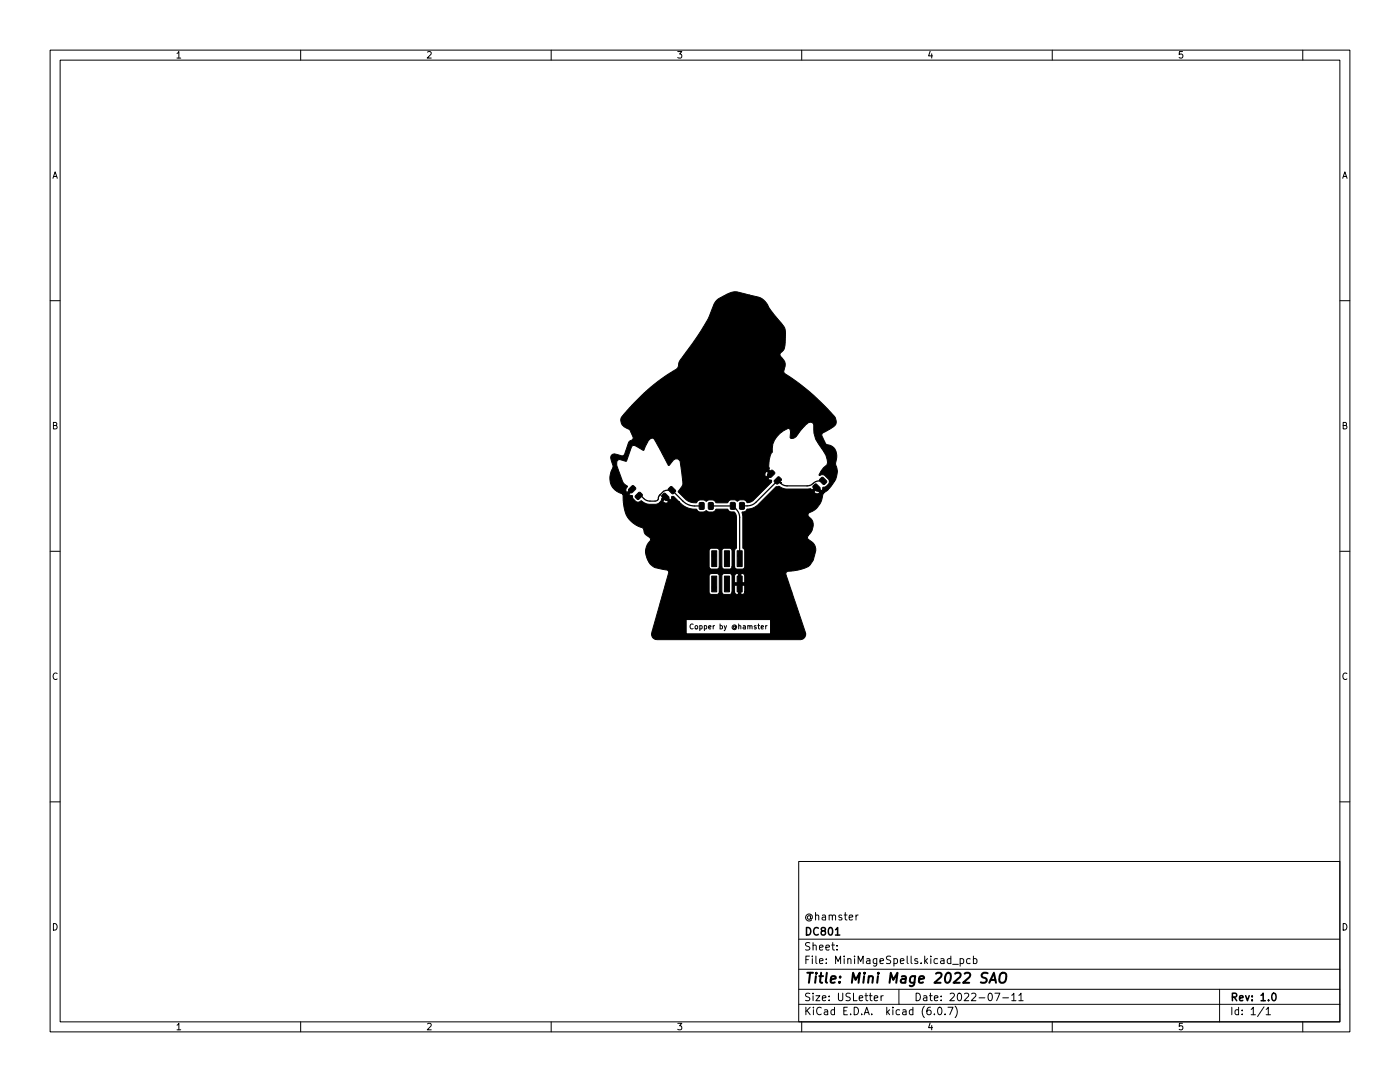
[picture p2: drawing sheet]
<svg xmlns="http://www.w3.org/2000/svg" width="279mm" height="216mm" viewBox="0 0 279 216" stroke-linecap="round" stroke-linejoin="round" font-family="sans-serif">
<g fill="none" stroke="#000" stroke-width=".2">
<path d="M10 10h259.4v195.9h-259.4zM12 12h255.4v191.9h-255.4zM60 10v2M110 10v2M160 10v2M210 10v2M260 10v2M10 60h2M267.4 60h2M10 110h2M267.4 110h2M138.3 124.6a.44 .44 0 0 0-.6 .4 .44 .44 0 0 0 .6 .4"/>
<path d="M153.1 124.8l-.3 .2M10 160h2M267.4 160h2M159.4 171.9h108v32h-108zM159.4 197.4h108M159.4 193.4h108M159.4 187.4h108M167 189.4v.2M167 188.7v.1M170.8 182.6v1M171.3 182.6l-.5 .3M174.5 199.2l.7-.2-.1-.3h-.4l-.2 .2v.7h.6"/>
<path d="M175.8 198.7v1M176.3 198.7l-.5 .3M179.4 197.4v3M190.1 192.4h1.2M191.6 191.4l.4-.1 .3 .3-.1 .6h-.6M191.6 191.3v1.5M193.6 191.4l-.4-.1-.3 .3 .1 .6h.6M194.3 191.4l.4-.1 .3 .3-.2 .6h-.5M194.3 190.8v1.5M198.5 198.2h1l-.6 1.5M200.1 199.1h1.2M201.9 198.6l.4-.4v1.5"/>
<path d="M201.9 199.7h.9M203.3 198.6l.5-.4v1.5M203.3 199.7h.9M243.4 197.4v6.5M60 203.9v2M110 203.9v2M159.4 200.4h108M160 203.9v2M186.5 202.3v.2M187.3 201h.2a.8 .8 0 0 1 .5 .7 .8 .8 0 0 1-.5 .8 1 1 0 0 1-.2-1.5zM188.6 202.3v.2M189.2 201h1l-.7 1.5"/>
<path d="M190.6 200.8a1.72 1.72 0 0 1 0 2.2M210 203.9v2M252.3 200.9l-1.3 1.9M252.7 201.4l.4-.4v1.5M252.7 202.5h.8M260 203.9v2"/>
</g>
<path d="M166.7 186.6h.9M254 198.2h.2a.8 .8 0 0 1 .5 .7 .8 .8 0 0 1-.5 .8 1 1 0 0 1-.2-1.5z" fill="none" stroke="#000" stroke-width=".3"/>
<path d="M197.1 194.2a.85 .85 0 0 0-1.1 .1 .45 .45 0 0 0 .2 .8l.6 .1a.51 .51 0 0 1 .1 .6 .51 .51 0 0 1-.4 .3l-.8-.1M197.4 196.1l1-2 .4 2M197.7 195.5h.9M199.6 194.4a.69 .69 0 0 1 1.2 0 1.47 1.47 0 0 1-.6 1.7l-.6-.1a1.5 1.5 0 0 1 0-1.6z" fill="none" stroke="#000" stroke-width=".4"/>
<g fill="#000" stroke="#000" stroke-width=".2">
<path d="M143 59.9l2.3-1.3 1.4-.4 5.1 1.3a3.5 3.5 0 0 1 1.5 1.6l.9 1.3 2.1 2.5 .4 .9-.1 3.5-.2 .5-.6 .6-.1 .3 1 1.7v.6l-.3 1.1 .1 .3 2.9 2 2.7 2.2 2.8 2.7 1.8 2.1 .2 .8-.2 .6-.9 .7-1.6 .9-.2 .4 .8 1.8 1.4 .6 .4 .4 .3 .6 .1 1-.2 1.3 .3 1.6-.2 1.3-.3 .6h-1.1l-.2-.4-.8-.8-.3-.1-.6 .2-.1-.1 .9-1.5 .7-.6 .1-.5-.4-1.4-2-3.2-.4-1.2v-1.7l-.2-.3-.4-.2-.4 .1-1.5 1.4-.5 .8a1.59 1.59 0 0 1-1.5 1l-.2-.2v-1.5l-.2-.3h-.2a5.4 5.4 0 0 0-2.7 2.3 3.8 3.8 0 0 0-.5 2.4v.1a3.7 3.7 0 0 0-.6 3.1l-.1 .3 .8 .8h-.7l-.5-.5-.2 .2a.74 .74 0 0 0 .1 1l.6-.7h.7l-1 1.1 .7 .2 .1 .4-3.6 3.6-1 .5h-.3l-.3-.4-.4-.2h-.7l-.6 .3-.4-.3h-.9l-.7 .6h-2.2l-.3-.4-.4-.1h-.8l-.5 .2-.4-.2h-.9l-.3 .1-.3 .4h-1l-1-.6-1.6-1.5 .7-1.1a1.38 1.38 0 0 0 .1-1.3l-.5-3.8-.5-.4a.98 .98 0 0 0-1.1 .6l-.6 .7-.1-.1-2.8-5.1-.3-.3-.4 .1-.5 .4-.9 1.9-1.6-.8-.6-.1-.3 .4-1 2.7-1.5-.3-.4 .4v.8l1.2 3.3 .9 .9a.78 .78 0 0 0-.1 1.2l1-1h.1l.2 .4-.9 1 .7 .2 .1 .6 .6 .6a1.13 1.13 0 0 0 1.2-.2v.1a2.42 2.42 0 0 0 1.6 .6h1.2l.5-.2 .5-.4 .2-.5 .6-.7 1.1 1 .2-.7 .4-.1 1.2 1.2h-2.2l-.6-.7-.5 .5 .1 .2a.74 .74 0 0 0 1 0h2.2l.8 .7 .9 .5 1.7 .2 .6 .6 1-.1a.37 .37 0 0 1 .4-.2 .37 .37 0 0 1 .3 .2l1 .1 .7-.6h2.2l.5 .5 .9 .1 .3 .4 .1 .7v6l-.4 .6v3.2h-.5v-3.2l-.2-.4-.3-.1h-1.1l-.4 .3v3.4h-.6v-3.4l-.4-.3h-1.1l-.3 .1-.2 .4 .1 3.4 .3 .3h1.2l.3-.2 .1-.3h.6l.4 .5h1.1l.3-.2 .2-.3h.5l.4 .5h1.2l.4-.5v-3.2l-.4-.6 .1-6-.2-1.1 .7-.2 .3-.4 .9-.2 .9-.4 4-3.9h.3a.6 .6 0 0 1 .8 .2l1.1 .3 4.7-.1 .3 .3 .9-.8 1 1 .2-.7 .7-.3 .5-.5 .1-.5h1.1l-1.3 1.7-.8 .6h-.9l-.7-.7-.5 .6 .2 .1a.74 .74 0 0 0 1 0h.9l-.3 .4-.3 1.4-1 1.4-1.6 1v.4l.4 .4a1.62 1.62 0 0 1 .6 1.3l-.2 1.2-.9 1.4 .1 .4 1.1 .9 .4 .8v.6l-.5 1.9-.7 1-.6 .4-1.4 .5-2.6 .4-.2 .5 .6 1.7h-8.8v-1.5l-.4-.4-.3 .1v1.8h-.5v-1.9l-.5 .1-.3 .3v1.5h10.8l.6 1.8h-9.4v-1.3h-.7v1.8h-.5v-1.8h-.8v1.3h-.5l-.1-3.4-.3-.3h-1.2l-.4 .4v3.3h-.6v-3.4l-.4-.3h-1.1l-.3 .2-.2 .3v3.3l.4 .4h1.2l.4-.5h.6l.1 .4 .3 .1h1.2l.4-.5h.5l.1 .4 .3 .1h1.2l.3-.1 .1-.4h9.4l2.8 8.4h-7v-2.9h-16.9v2.9h23.9v.1a1.08 1.08 0 0 1-1.1 1h-29a1.08 1.08 0 0 1-.6-1.3l3.4-12.1-.4-.4-2.4-.5a3.4 3.4 0 0 1-1.8-2.7l-.1-.7 .2-.7 .8-1.3v-.4l-1.1-1-.4-1.1-1.6-.8-1.4-1.3-.4-.8-.3-1-.3-2.8-1.5-.9-.8-1-.2-.7-.1-1 .7-2.1-.5-1.5a.73 .73 0 0 1 .8-.9l1.4 .4 .4-.2 1-2.6 .7-.5 .2-.3-.7-1.6-1.1-.6-.5-.6-.2-.8 .2-.7 2.4-2.7 2.7-2.6 2.8-2.2 3.2-2.1 .4-1.5 3.4-4.6 2.1-3.4 1.4-3.2zM126.1 97h.4l.4 .5-.9 .9-.6-.6zM127.5 98.3h.3l.4 .5-.9 .9-.6-.6zM132.1 98.8l.4-.4h.2l.7 .7 .1 .3-.4 .4-.3 .1-.7-.7zM133.4 97.5l.5-.4h.1l.8 .7v.3l-.4 .4h-.2l-.8-.7zM153.9 93.9h.3l.4 .5-.8 .9-.6-.6zM155.2 95.2h.4l.4 .5-.9 .9-.6-.6zM162.3 97l.4-.4h.2l.7 .7 .1 .2-.4 .5h-.3l-.7-.7zM163.6 95.6l.4-.4h.2l.7 .7 .1 .3-.4 .4-.3 .1-.7-.7zM139.6 100.3h.7l.2 .1v1l-.1 .2-.6 .1-.3-.2zM141.4 100.3h.7l.3 .1v1l-.2 .2-.6 .1-.2-.2zM142 109.9h1v3.1h-1z"/>
<path d="M142 114.9h1v3.2h-1zM144.6 109.9h1v3.1h-1zM144.6 114.9h1v3.2h-1zM145.8 100.3l.7-.1 .2 .2 .1 1-.2 .2h-.6l-.2-.1zM147.6 100.3l.7-.1 .3 .2v1l-.2 .2h-.6l-.2-.1zM147.1 109.9h1v3.1h-1zM147.1 114.9h1v3.2h-1z"/>
<circle cx="142.5" cy="110.9" r=".4"/>
<circle cx="142.5" cy="117.3" r=".4"/>
<circle cx="147.6" cy="110.9" r=".4"/>
<circle cx="147.6" cy="117.3" r=".4"/>
</g>
<path d="M131.7 98.8l-.2 .3-.2 .6-.5 .3-1.5-.1-.6-.2-.7-.7-.5-.1M131.7 98.7v.1M134.1 97.8l2.2 2.2a3.4 3.4 0 0 0 2.3 1h1.4M134.1 97.8l-1.5 .1-.9 .8M134.1 97.8h.1M155.7 96.3h.1M164.3 96h-1.3l-1.2 .8-.7 .2-4.3-.1-.8-.3-.6-.5-.3-.1-4.2 4.2a2.52 2.52 0 0 1-1.8 .7h-1M146.2 101h-4.3M146.2 101h.1M146.3 101l.9 .9 .4 1.2v9.6M147.6 112.7h.1" fill="none" stroke="#000" stroke-width=".25"/>
<text font-size="2.8" x="160.4" y="196.2">Title: Mini Mage 2022 SAO</text>
<g font-size="2.1">
<text x="160.4" y="183.6">@hamster</text>
<text x="160.4" y="189.7">Sheet:</text>
<text x="160.4" y="186.7">DC801</text>
<text x="160.4" y="192.4">File: MiniMageSpells.kicad_pcb</text>
<text x="160.4" y="202.5">KiCad E.D.A. kicad (6.0.7)</text>
<text x="160.4" y="199.7">Size: USLetter</text>
<text x="182.4" y="199.7">Date: 2022-07-11</text>
<text x="245.4" y="199.7">Rev: 1.0</text>
<text x="245.4" y="202.5">Id: 1/1</text>
</g>
<g font-size="1.8">
<text x="35" y="11.6">1</text>
<text x="85" y="11.6">2</text>
<text x="135" y="11.6">3</text>
<text x="185" y="11.6">4</text>
<text x="235" y="11.6">5</text>
<text x="10.3" y="35.6">A</text>
<text x="267.7" y="35.6">A</text>
<text x="10.3" y="85.7">B</text>
<text x="267.7" y="85.7">B</text>
<text x="10.3" y="135.6">C</text>
<text x="267.7" y="135.6">C</text>
<text x="10.3" y="185.7">D</text>
<text x="267.7" y="185.7">D</text>
<text x="35" y="205.6">1</text>
<text x="85" y="205.6">2</text>
<text x="135" y="205.6">3</text>
<text x="185" y="205.6">4</text>
<text x="235" y="205.6">5</text>
</g>
<text font-size="1.4" x="138.3" y="125.5">Copper by @hamster</text>
</svg>
